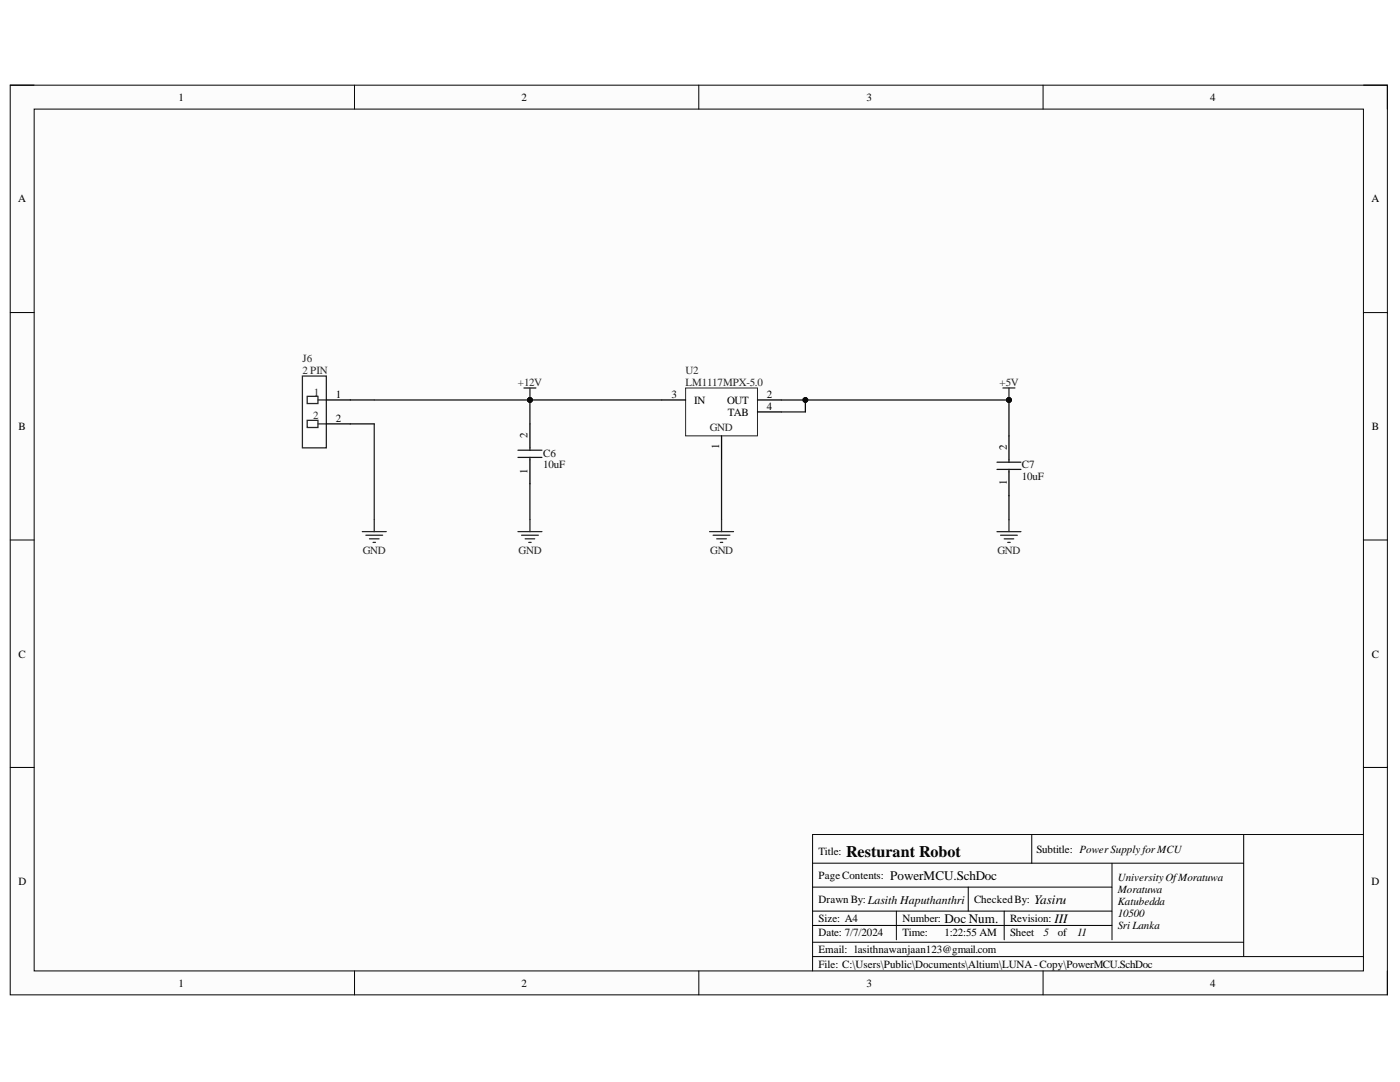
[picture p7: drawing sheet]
<svg xmlns="http://www.w3.org/2000/svg" width="279mm" height="216mm" viewBox="0 0 279 216" stroke-linecap="round" stroke-linejoin="round" font-family="sans-serif">
<path d="M2 17h274.9v181.5h-274.9z" fill-rule="evenodd" fill="#fcfcfc"/>
<path d="M2 17h274.9v181.5h-274.9z" fill="none" stroke="#000" stroke-width=".2"/>
<path d="M6.8 21.8h265.3v171.9h-265.3z" fill-rule="evenodd" fill="#fcfcfc"/>
<g fill="none" stroke="#000" stroke-width=".2">
<path d="M2 17h4.8M70.7 17v4.8M139.5 17v4.8M208.2 17v4.8M272.1 17h4.8v4.8M6.8 21.8h265.3v171.9h-265.3zM2 62.4h4.8M272.1 62.4h4.8M2 107.8h4.8M272.1 107.8h4.8M2 153.1h4.8M272.1 153.1h4.8"/>
<path d="M162.2 177h59.7M162.2 172.2h86M193.2 177v4.8M205.9 166.5v5.7M221.9 172.2v15.3M248.2 166.5v24.4M272.1 166.5h-109.9v27.2M70.8 193.7v4.8M139.5 193.7v4.8M162.2 181.8h59.7M162.2 184.7h59.7M162.2 188h86"/>
<path d="M162.2 190.9h109.9M178.9 181.8v5.7M200.4 181.8v5.7M208.2 193.7v4.8M276.9 193.7v4.8"/>
</g>
<path d="M136.8 77.4h14.4v9.6h-14.4z" fill-rule="evenodd" fill="#fefefe"/>
<path d="M136.8 77.4h14.4v9.6h-14.4z" fill="none" stroke="#262626" stroke-width=".2"/>
<path d="M132.1 79.8h4.7M151.2 79.8h4.7M144 87v4.8M151.2 82.2h4.7" fill="none" stroke="#000" stroke-width=".25"/>
<g fill="none" stroke="#262626" stroke-width=".25">
<path d="M200.2 77.4h2.4M201.4 77.4v2.4M103.4 106.1h4.8M104.1 106.8h3.3M104.8 107.5h1.9M105.5 108.2h.5M105.8 103.7v2.4M141.6 106.1h4.8M142.3 106.8h3.4M143 107.5h2M143.8 108.2h.4M144 103.7v2.4"/>
<path d="M199 106.1h4.7M199.7 106.8h3.3M200.4 107.5h1.9M201.1 108.2h.5M201.4 103.7v2.4"/>
</g>
<circle cx="201.4" cy="79.8" r=".48" fill="#0e0e0e"/>
<circle cx="201.4" cy="79.8" r=".48" fill="none" stroke="#0e0e0e" stroke-width=".2"/>
<path d="M104.6 77.4h2.4M105.8 77.4v2.4" fill="none" stroke="#262626" stroke-width=".25"/>
<circle cx="105.8" cy="79.8" r=".48" fill="#0e0e0e"/>
<circle cx="105.8" cy="79.8" r=".48" fill="none" stroke="#0e0e0e" stroke-width=".2"/>
<path d="M72.3 106.1h4.8M73 106.8h3.4M73.7 107.5h1.9M74.5 108.2h.4M74.7 103.7v2.4" fill="none" stroke="#262626" stroke-width=".25"/>
<path d="M132.1 79.8h-26.3v4.8M105.8 96.5v7.2M201.4 98.9v4.8" fill="none" stroke="#0e0e0e" stroke-width=".25"/>
<circle cx="105.8" cy="79.8" r=".48" fill="#0e0e0e"/>
<circle cx="105.8" cy="79.8" r=".48" fill="none" stroke="#0e0e0e" stroke-width=".2"/>
<path d="M74.7 79.8h31.1M144 91.8v11.9" fill="none" stroke="#1c1c1c" stroke-width=".25"/>
<path d="M69.9 79.8h4.8M69.9 84.6h4.8" fill="none" stroke="#0e0e0e" stroke-width=".25"/>
<circle cx="105.8" cy="79.8" r=".48" fill="#0e0e0e"/>
<circle cx="105.8" cy="79.8" r=".48" fill="none" stroke="#0e0e0e" stroke-width=".2"/>
<path d="M74.7 84.6v19.1M155.9 82.2h4.8" fill="none" stroke="#1c1c1c" stroke-width=".25"/>
<path d="M201.4 79.8v7.2" fill="none" stroke="#0e0e0e" stroke-width=".25"/>
<circle cx="201.4" cy="79.8" r=".48" fill="#0e0e0e"/>
<circle cx="201.4" cy="79.8" r=".48" fill="none" stroke="#0e0e0e" stroke-width=".2"/>
<path d="M156 79.8h45.4" fill="none" stroke="#0e0e0e" stroke-width=".25"/>
<circle cx="160.7" cy="79.8" r=".48" fill="#0e0e0e"/>
<circle cx="160.7" cy="79.8" r=".48" fill="none" stroke="#0e0e0e" stroke-width=".2"/>
<circle cx="201.4" cy="79.8" r=".48" fill="#0e0e0e"/>
<circle cx="201.4" cy="79.8" r=".48" fill="none" stroke="#0e0e0e" stroke-width=".2"/>
<path d="M160.7 79.8v2.4" fill="none" stroke="#0e0e0e" stroke-width=".25"/>
<circle cx="160.7" cy="79.8" r=".48" fill="#0e0e0e"/>
<circle cx="160.7" cy="79.8" r=".48" fill="none" stroke="#0e0e0e" stroke-width=".2"/>
<path d="M105.8 84.6v4.8M105.8 91.8v4.7M201.4 87v4.8M201.4 94.1v4.8" fill="none" stroke="#000" stroke-width=".25"/>
<path d="M103.4 91.3h4.8M103.4 89.8h4.8M105.8 89.4v.4M105.8 91.3v.5M199 93.7h4.7M199 92.2h4.7M201.4 91.8v.4M201.4 93.7v.4" fill="none" stroke="#1c1c1c" stroke-width=".25"/>
<path d="M60.4 75h4.7v14.4h-4.7z" fill-rule="evenodd" fill="#fefefe"/>
<path d="M60.4 75h4.7v14.4h-4.7z" fill="none" stroke="#262626" stroke-width=".25"/>
<path d="M61.3 79.1h2.2v1.4h-2.2z" fill-rule="evenodd" fill="#fefefe"/>
<path d="M61.3 79.1h2.2v1.4h-2.2zM63.5 79.8h1.6" fill="none" stroke="#262626" stroke-width=".25"/>
<path d="M61.3 83.9h2.2v1.4h-2.2z" fill-rule="evenodd" fill="#fefefe"/>
<path d="M61.3 83.9h2.2v1.4h-2.2zM63.5 84.6h1.6" fill="none" stroke="#262626" stroke-width=".25"/>
<path d="M65.1 79.8h4.8M65.1 84.6h4.8" fill="none" stroke="#000" stroke-width=".25"/>
<text font-size="3.2" x="168.9" y="171">Resturant Robot</text>
<g font-size="2.6">
<text x="177.7" y="175.5">PowerMCU.SchDoc</text>
<text x="188.5" y="184.1">Doc Num.</text>
<text x="206.4" y="180.3">Yasiru</text>
<text x="210.5" y="184.1">III</text>
</g>
<g font-size="2.2">
<text x="35.6" y="20.1">1</text>
<text x="104.1" y="20.1">2</text>
<text x="172.9" y="20.1">3</text>
<text x="241.5" y="20.1">4</text>
<text x="3.6" y="40.4">A</text>
<text x="273.7" y="40.4">A</text>
<text x="67.1" y="79.4">1</text>
<text x="134" y="79.4">3</text>
<text x="138.5" y="80.5">IN</text>
<text x="145.1" y="80.5">OUT</text>
<text x="145.3" y="83">TAB</text>
<text x="153" y="79.4">2</text>
<text x="153" y="81.7">4</text>
<text x="3.7" y="85.8">B</text>
<text x="67.1" y="84.2">2</text>
<text x="105.3" y="87.5" transform="rotate(-90 105.3 87.5)">2</text>
<text x="143.5" y="89.7" transform="rotate(-90 143.5 89.7)">1</text>
<text x="200.9" y="89.8" transform="rotate(-90 200.9 89.8)">2</text>
<text x="273.8" y="85.8">B</text>
<text x="105.3" y="94.5" transform="rotate(-90 105.3 94.5)">1</text>
<text x="200.9" y="96.9" transform="rotate(-90 200.9 96.9)">1</text>
<text x="3.7" y="131.2">C</text>
<text x="273.8" y="131.2">C</text>
<text x="163.4" y="170.6">Title:</text>
<text x="206.8" y="170.1">Subtitle: PowerSupply for MCU</text>
<text x="3.7" y="176.6">D</text>
<text x="163.4" y="175.4">PageContents:</text>
<text x="223.1" y="175.9">UniversityOfMoratuwa</text>
<text x="223.1" y="178.2">Moratuwa</text>
<text x="273.7" y="176.6">D</text>
<text x="163.4" y="184">Size: A4</text>
<text x="163.4" y="180.2">Drawn By:Lasith Haputhanthri</text>
<text x="180.1" y="184">Number:</text>
<text x="194.4" y="180.2">CheckedBy:</text>
<text x="201.6" y="184">Revision:</text>
<text x="223.1" y="180.7">Katubedda</text>
<text x="223.1" y="183">10500</text>
<text x="223.1" y="185.4">Sri Lanka</text>
<text x="163.4" y="186.9">Date: 7/7/2024</text>
<text x="163.4" y="190.2">Email: lasithnawanjaan123@gmail.com</text>
<text x="180.1" y="186.9">Time:</text>
<text x="188.5" y="186.9">1:22:55 AM</text>
<text x="201.6" y="186.9">Sheet</text>
<text x="208.3" y="186.9">5</text>
<text x="211.1" y="186.9">of</text>
<text x="214.9" y="186.9">11</text>
<text x="35.6" y="196.9">1</text>
<text x="104.1" y="196.9">2</text>
<text x="163.4" y="193.1">File: C:\Users\Public\Documents\Altium\LUNA-Copy\PowerMCU.SchDoc</text>
<text x="172.9" y="196.9">3</text>
<text x="241.5" y="196.9">4</text>
</g>
<g font-size="2.2" fill="#262626">
<text x="60.4" y="72.2">J6</text>
<text x="60.4" y="74.6">2 PIN</text>
<text x="103.3" y="77">+12V</text>
<text x="136.8" y="74.6">U2</text>
<text x="136.8" y="77">LM1117MPX-5.0</text>
<text x="199.5" y="77">+5V</text>
<text x="62.5" y="83.7">2</text>
<text x="62.7" y="78.9">1</text>
<text x="141.6" y="86">GND</text>
<text x="72.4" y="110.5">GND</text>
<text x="103.5" y="110.5">GND</text>
<text x="141.7" y="110.5">GND</text>
<text x="199" y="110.5">GND</text>
</g>
<g font-size="2.2" fill="#0e0e0e">
<text x="108.4" y="91.1">C6</text>
<text x="108.4" y="93.5">10uF</text>
<text x="203.9" y="93.5">C7</text>
<text x="203.9" y="95.8">10uF</text>
</g>
</svg>
